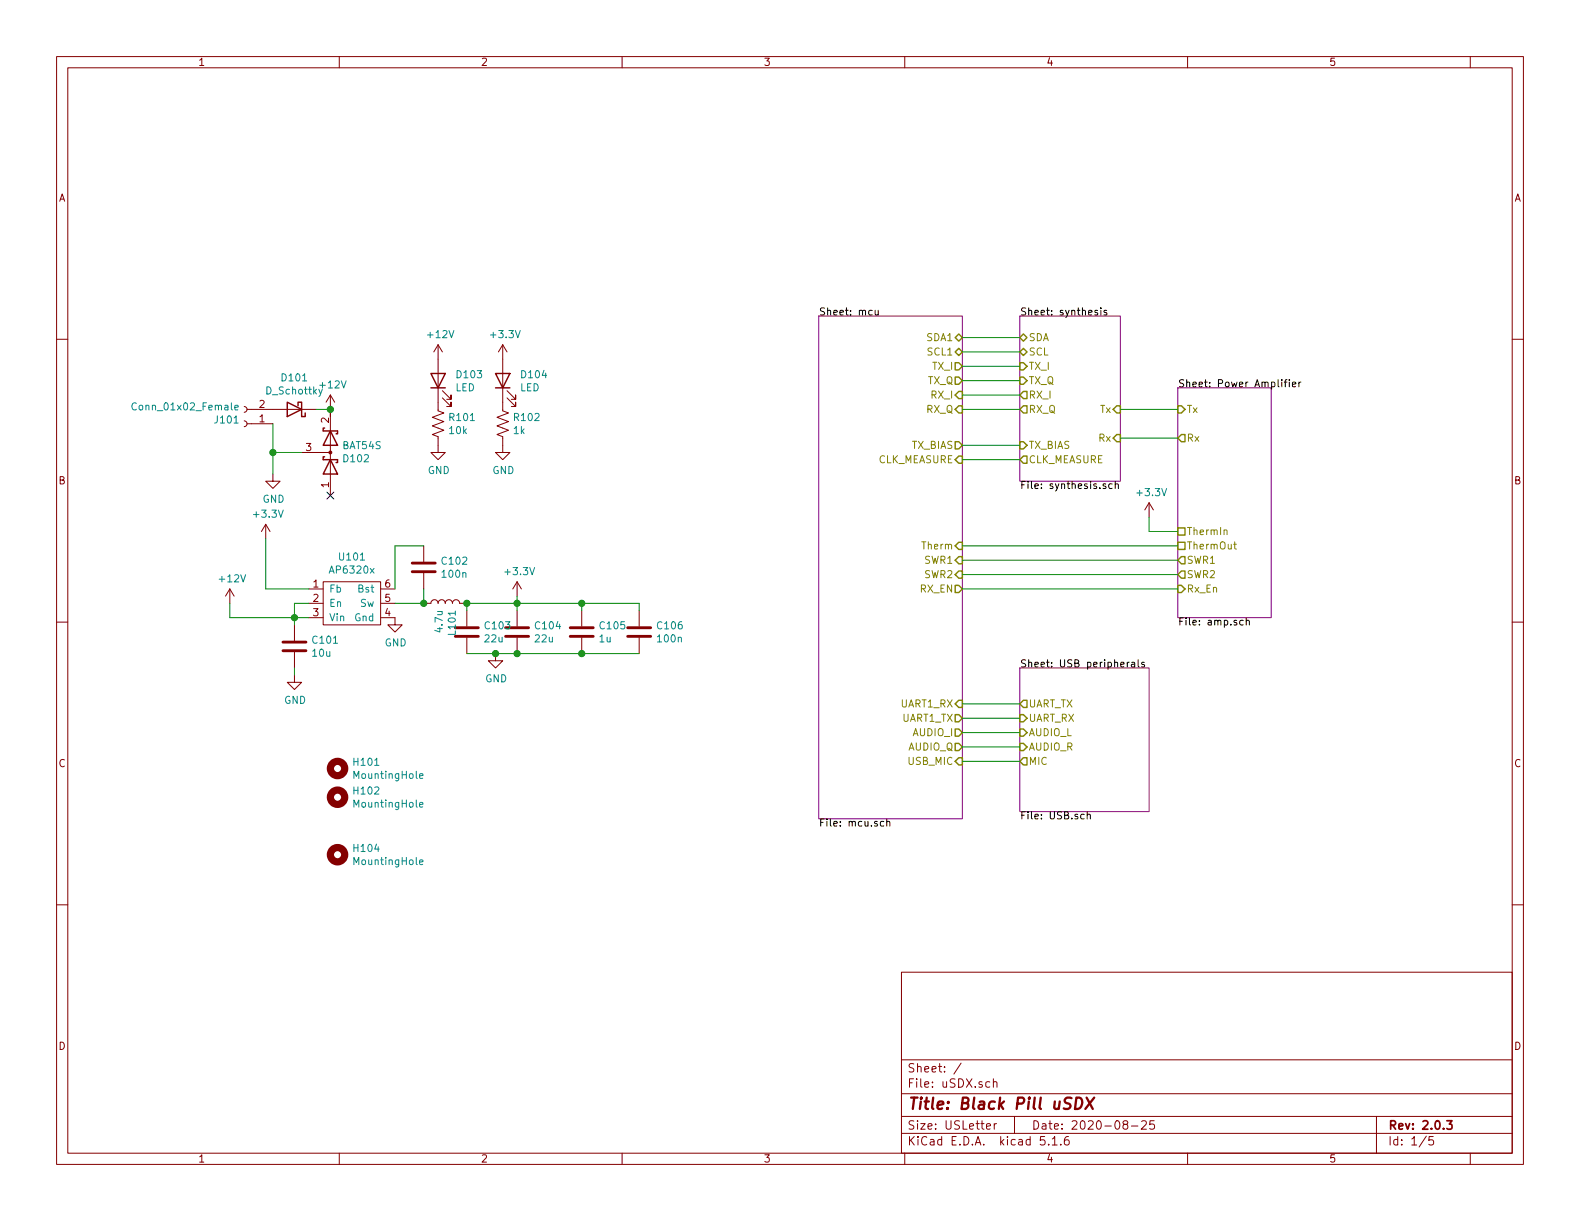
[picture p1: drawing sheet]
EESchema Schematic File Version 4
EELAYER 30 0
EELAYER END
$Descr USLetter 11000 8500
encoding utf-8
Sheet 1 5
Title "Black Pill uSDX"
Date "2020-08-25"
Rev "2.0.3"
Comp ""
Comment1 ""
Comment2 ""
Comment3 ""
Comment4 ""
$EndDescr
Wire Wire Line
	7800 2850 8200 2850
Wire Wire Line
	8200 3050 7800 3050
Wire Wire Line
	6700 3900 8200 3900
Wire Wire Line
	8200 4000 6700 4000
Wire Wire Line
	6700 4100 8200 4100
Wire Wire Line
	7100 2650 6700 2650
Wire Wire Line
	7100 2750 6700 2750
Wire Wire Line
	6700 3100 7100 3100
Wire Wire Line
	6700 2350 7100 2350
Wire Wire Line
	7100 2450 6700 2450
Wire Wire Line
	6700 2550 7100 2550
Wire Wire Line
	7100 2850 6700 2850
Wire Wire Line
	6700 3200 7100 3200
$Comp
L Device:L L?
U 1 1
P 3100 4200
AR Path="/5ED6119E/5F53AB20" Ref="L?"  Part="1" 
AR Path="/5F53AB20" Ref="L101"  Part="1" 
F 0 "L101" H 3057 4154 50  0000 R CNN
F 1 "4.7u" H 3057 4245 50  0000 R CNN
F 2 "Inductors_SMD:L_0805" H 3100 4200 50  0001 C CNN
F 3 "~" H 3100 4200 50  0001 C CNN
	1    3100 4200
	0    -1   -1   0   
$EndComp
$Comp
L power:GND #PWR?
U 1 1
P 2750 4300
AR Path="/5ED6119E/5F53AB26" Ref="#PWR?"  Part="1" 
AR Path="/5F53AB26" Ref="#PWR0107"  Part="1" 
F 0 "#PWR0107" H 2750 4050 50  0001 C CNN
F 1 "GND" H 2755 4127 50  0000 C CNN
F 2 "" H 2750 4300 50  0001 C CNN
F 3 "" H 2750 4300 50  0001 C CNN
	1    2750 4300
	1    0    0    -1  
$EndComp
$Comp
L Device:C C?
U 1 1
P 3250 4400
AR Path="/5ED6119E/5F53AB2C" Ref="C?"  Part="1" 
AR Path="/5F53AB2C" Ref="C103"  Part="1" 
F 0 "C103" H 3365 4446 50  0000 L CNN
F 1 "22u" H 3365 4355 50  0000 L CNN
F 2 "Capacitors_SMD:C_0805" H 3288 4250 50  0001 C CNN
F 3 "~" H 3250 4400 50  0001 C CNN
	1    3250 4400
	1    0    0    -1  
$EndComp
$Comp
L power:GND #PWR?
U 1 1
P 3450 4550
AR Path="/5ED6119E/5F53AB32" Ref="#PWR?"  Part="1" 
AR Path="/5F53AB32" Ref="#PWR0110"  Part="1" 
F 0 "#PWR0110" H 3450 4300 50  0001 C CNN
F 1 "GND" H 3455 4377 50  0000 C CNN
F 2 "" H 3450 4550 50  0001 C CNN
F 3 "" H 3450 4550 50  0001 C CNN
	1    3450 4550
	1    0    0    -1  
$EndComp
$Comp
L power:+3.3V #PWR?
U 1 1
P 3600 4150
AR Path="/5ED6119E/5F53AB38" Ref="#PWR?"  Part="1" 
AR Path="/5F53AB38" Ref="#PWR0113"  Part="1" 
F 0 "#PWR0113" H 3600 4000 50  0001 C CNN
F 1 "+3.3V" H 3615 4323 50  0000 C CNN
F 2 "" H 3600 4150 50  0001 C CNN
F 3 "" H 3600 4150 50  0001 C CNN
	1    3600 4150
	1    0    0    -1  
$EndComp
Wire Wire Line
	2750 4200 2950 4200
$Comp
L Device:C C?
U 1 1
P 2950 3950
AR Path="/5ED6119E/5F53AB3F" Ref="C?"  Part="1" 
AR Path="/5F53AB3F" Ref="C102"  Part="1" 
F 0 "C102" H 2835 3996 50  0000 R CNN
F 1 "100n" H 2835 3905 50  0000 R CNN
F 2 "Capacitors_SMD:C_0805" H 2988 3800 50  0001 C CNN
F 3 "~" H 2950 3950 50  0001 C CNN
	1    2950 3950
	-1   0    0    -1  
$EndComp
$Comp
L power:+3.3V #PWR?
U 1 1
P 1850 3750
AR Path="/5ED6119E/5F53AB45" Ref="#PWR?"  Part="1" 
AR Path="/5F53AB45" Ref="#PWR0102"  Part="1" 
F 0 "#PWR0102" H 1850 3600 50  0001 C CNN
F 1 "+3.3V" H 1865 3923 50  0000 C CNN
F 2 "" H 1850 3750 50  0001 C CNN
F 3 "" H 1850 3750 50  0001 C CNN
	1    1850 3750
	1    0    0    -1  
$EndComp
Wire Wire Line
	3600 4200 3600 4150
Connection ~ 3250 4200
Wire Wire Line
	3250 4200 3250 4250
$Comp
L Device:C C?
U 1 1
P 2050 4500
AR Path="/5ED6119E/5F53AB4E" Ref="C?"  Part="1" 
AR Path="/5F53AB4E" Ref="C101"  Part="1" 
F 0 "C101" H 2165 4546 50  0000 L CNN
F 1 "10u" H 2165 4455 50  0000 L CNN
F 2 "Capacitors_SMD:C_0805" H 2088 4350 50  0001 C CNN
F 3 "~" H 2050 4500 50  0001 C CNN
	1    2050 4500
	1    0    0    -1  
$EndComp
$Comp
L power:GND #PWR?
U 1 1
P 2050 4700
AR Path="/5ED6119E/5F53AB54" Ref="#PWR?"  Part="1" 
AR Path="/5F53AB54" Ref="#PWR0104"  Part="1" 
F 0 "#PWR0104" H 2050 4450 50  0001 C CNN
F 1 "GND" H 2055 4527 50  0000 C CNN
F 2 "" H 2050 4700 50  0001 C CNN
F 3 "" H 2050 4700 50  0001 C CNN
	1    2050 4700
	1    0    0    -1  
$EndComp
Wire Wire Line
	2050 4350 2050 4300
$Comp
L Device:C C?
U 1 1
P 3600 4400
AR Path="/5ED6119E/5F53AB5B" Ref="C?"  Part="1" 
AR Path="/5F53AB5B" Ref="C104"  Part="1" 
F 0 "C104" H 3715 4446 50  0000 L CNN
F 1 "22u" H 3715 4355 50  0000 L CNN
F 2 "Capacitors_SMD:C_0805" H 3638 4250 50  0001 C CNN
F 3 "~" H 3600 4400 50  0001 C CNN
	1    3600 4400
	1    0    0    -1  
$EndComp
Wire Wire Line
	3600 4250 3600 4200
Wire Wire Line
	3600 4550 3450 4550
Connection ~ 3450 4550
Wire Wire Line
	3450 4550 3250 4550
Connection ~ 3600 4200
Wire Wire Line
	3250 4200 3600 4200
$Comp
L Device:C C?
U 1 1
P 4450 4400
AR Path="/5ED6119E/5F53AB67" Ref="C?"  Part="1" 
AR Path="/5F53AB67" Ref="C106"  Part="1" 
F 0 "C106" H 4565 4446 50  0000 L CNN
F 1 "100n" H 4565 4355 50  0000 L CNN
F 2 "Capacitors_SMD:C_0805" H 4488 4250 50  0001 C CNN
F 3 "~" H 4450 4400 50  0001 C CNN
	1    4450 4400
	1    0    0    -1  
$EndComp
Wire Wire Line
	4450 4250 4450 4200
$Comp
L Device:C C?
U 1 1
P 4050 4400
AR Path="/5ED6119E/5F53AB6E" Ref="C?"  Part="1" 
AR Path="/5F53AB6E" Ref="C105"  Part="1" 
F 0 "C105" H 4165 4446 50  0000 L CNN
F 1 "1u" H 4165 4355 50  0000 L CNN
F 2 "Capacitors_SMD:C_0805" H 4088 4250 50  0001 C CNN
F 3 "~" H 4050 4400 50  0001 C CNN
	1    4050 4400
	1    0    0    -1  
$EndComp
Wire Wire Line
	4050 4250 4050 4200
$Comp
L Connector:Conn_01x02_Female J?
U 1 1
P 1700 2950
AR Path="/5ED6119E/5F53AB8B" Ref="J?"  Part="1" 
AR Path="/5F53AB8B" Ref="J101"  Part="1" 
F 0 "J101" H 1728 2926 50  0000 L CNN
F 1 "Conn_01x02_Female" H 1728 2835 50  0000 L CNN
F 2 "Pin_Headers:Pin_Header_Straight_1x02_Pitch2.54mm" H 1700 2950 50  0001 C CNN
F 3 "~" H 1700 2950 50  0001 C CNN
	1    1700 2950
	-1   0    0    1   
$EndComp
$Comp
L power:+12V #PWR?
U 1 1
P 3050 2500
AR Path="/5ED6119E/5F53ABB9" Ref="#PWR?"  Part="1" 
AR Path="/5F53ABB9" Ref="#PWR0108"  Part="1" 
F 0 "#PWR0108" H 3050 2350 50  0001 C CNN
F 1 "+12V" H 3065 2673 50  0000 C CNN
F 2 "" H 3050 2500 50  0001 C CNN
F 3 "" H 3050 2500 50  0001 C CNN
	1    3050 2500
	1    0    0    -1  
$EndComp
$Comp
L power:+12V #PWR?
U 1 1
P 1600 4200
AR Path="/5ED6119E/5F53ABC5" Ref="#PWR?"  Part="1" 
AR Path="/5F53ABC5" Ref="#PWR0101"  Part="1" 
F 0 "#PWR0101" H 1600 4050 50  0001 C CNN
F 1 "+12V" H 1615 4373 50  0000 C CNN
F 2 "" H 1600 4200 50  0001 C CNN
F 3 "" H 1600 4200 50  0001 C CNN
	1    1600 4200
	1    0    0    -1  
$EndComp
Wire Wire Line
	2150 4100 1850 4100
Wire Wire Line
	2050 4700 2050 4650
Wire Wire Line
	2950 3800 2750 3800
Wire Wire Line
	2750 3800 2750 4100
Wire Wire Line
	2950 4100 2950 4200
Connection ~ 2950 4200
$Comp
L Device:D_Schottky D?
U 1 1
P 2050 2850
AR Path="/5ED6119E/5F53ABD8" Ref="D?"  Part="1" 
AR Path="/5F53ABD8" Ref="D101"  Part="1" 
F 0 "D101" H 2050 2633 50  0000 C CNN
F 1 "D_Schottky" H 2050 2724 50  0000 C CNN
F 2 "Diodes_SMD:D_0805" H 2050 2850 50  0001 C CNN
F 3 "~" H 2050 2850 50  0001 C CNN
	1    2050 2850
	-1   0    0    1   
$EndComp
$Comp
L Device:LED D?
U 1 1
P 3050 2650
AR Path="/5ED6119E/5F53ABE4" Ref="D?"  Part="1" 
AR Path="/5F53ABE4" Ref="D103"  Part="1" 
F 0 "D103" V 3089 2532 50  0000 R CNN
F 1 "LED" V 2998 2532 50  0000 R CNN
F 2 "LEDs:LED_0805" H 3050 2650 50  0001 C CNN
F 3 "~" H 3050 2650 50  0001 C CNN
	1    3050 2650
	0    -1   -1   0   
$EndComp
$Comp
L power:GND #PWR?
U 1 1
P 1900 3300
AR Path="/5ED6119E/5F53ABEA" Ref="#PWR?"  Part="1" 
AR Path="/5F53ABEA" Ref="#PWR0103"  Part="1" 
F 0 "#PWR0103" H 1900 3050 50  0001 C CNN
F 1 "GND" H 1905 3127 50  0000 C CNN
F 2 "" H 1900 3300 50  0001 C CNN
F 3 "" H 1900 3300 50  0001 C CNN
	1    1900 3300
	1    0    0    -1  
$EndComp
$Comp
L Device:R_US R?
U 1 1
P 3050 2950
AR Path="/5ED6119E/5F53ABF0" Ref="R?"  Part="1" 
AR Path="/5F53ABF0" Ref="R101"  Part="1" 
F 0 "R101" H 3118 2996 50  0000 L CNN
F 1 "10k" H 3118 2905 50  0000 L CNN
F 2 "Resistors_SMD:R_0805" V 3090 2940 50  0001 C CNN
F 3 "~" H 3050 2950 50  0001 C CNN
	1    3050 2950
	1    0    0    -1  
$EndComp
$Comp
L power:GND #PWR?
U 1 1
P 3050 3100
AR Path="/5ED6119E/5F53ABF6" Ref="#PWR?"  Part="1" 
AR Path="/5F53ABF6" Ref="#PWR0109"  Part="1" 
F 0 "#PWR0109" H 3050 2850 50  0001 C CNN
F 1 "GND" H 3055 2927 50  0000 C CNN
F 2 "" H 3050 3100 50  0001 C CNN
F 3 "" H 3050 3100 50  0001 C CNN
	1    3050 3100
	1    0    0    -1  
$EndComp
$Comp
L power:+12V #PWR?
U 1 1
P 2300 2850
AR Path="/5ED6119E/5F53ABFC" Ref="#PWR?"  Part="1" 
AR Path="/5F53ABFC" Ref="#PWR0106"  Part="1" 
F 0 "#PWR0106" H 2300 2700 50  0001 C CNN
F 1 "+12V" H 2315 3023 50  0000 C CNN
F 2 "" H 2300 2850 50  0001 C CNN
F 3 "" H 2300 2850 50  0001 C CNN
	1    2300 2850
	1    0    0    -1  
$EndComp
Wire Wire Line
	2200 2850 2300 2850
$Comp
L Device:LED D?
U 1 1
P 3500 2650
AR Path="/5ED6119E/5F53AC04" Ref="D?"  Part="1" 
AR Path="/5F53AC04" Ref="D104"  Part="1" 
F 0 "D104" V 3539 2532 50  0000 R CNN
F 1 "LED" V 3448 2532 50  0000 R CNN
F 2 "LEDs:LED_0805" H 3500 2650 50  0001 C CNN
F 3 "~" H 3500 2650 50  0001 C CNN
	1    3500 2650
	0    -1   -1   0   
$EndComp
$Comp
L Device:R_US R?
U 1 1
P 3500 2950
AR Path="/5ED6119E/5F53AC0A" Ref="R?"  Part="1" 
AR Path="/5F53AC0A" Ref="R102"  Part="1" 
F 0 "R102" H 3568 2996 50  0000 L CNN
F 1 "1k" H 3568 2905 50  0000 L CNN
F 2 "Resistors_SMD:R_0805" V 3540 2940 50  0001 C CNN
F 3 "~" H 3500 2950 50  0001 C CNN
	1    3500 2950
	1    0    0    -1  
$EndComp
$Comp
L power:GND #PWR?
U 1 1
P 3500 3100
AR Path="/5ED6119E/5F53AC10" Ref="#PWR?"  Part="1" 
AR Path="/5F53AC10" Ref="#PWR0112"  Part="1" 
F 0 "#PWR0112" H 3500 2850 50  0001 C CNN
F 1 "GND" H 3505 2927 50  0000 C CNN
F 2 "" H 3500 3100 50  0001 C CNN
F 3 "" H 3500 3100 50  0001 C CNN
	1    3500 3100
	1    0    0    -1  
$EndComp
$Comp
L power:+3.3V #PWR?
U 1 1
P 3500 2500
AR Path="/5ED6119E/5F53AC16" Ref="#PWR?"  Part="1" 
AR Path="/5F53AC16" Ref="#PWR0111"  Part="1" 
F 0 "#PWR0111" H 3500 2350 50  0001 C CNN
F 1 "+3.3V" H 3515 2673 50  0000 C CNN
F 2 "" H 3500 2500 50  0001 C CNN
F 3 "" H 3500 2500 50  0001 C CNN
	1    3500 2500
	1    0    0    -1  
$EndComp
Wire Wire Line
	1600 4200 1600 4300
Wire Wire Line
	2150 4300 2050 4300
Connection ~ 2050 4300
Wire Wire Line
	2150 4200 2050 4200
Wire Wire Line
	2050 4200 2050 4300
Wire Wire Line
	1600 4300 2050 4300
Wire Wire Line
	6700 5300 7100 5300
Wire Wire Line
	7100 5200 6700 5200
Wire Wire Line
	6700 5100 7100 5100
Wire Wire Line
	7100 5000 6700 5000
Wire Wire Line
	6700 4900 7100 4900
Wire Wire Line
	3600 4200 4050 4200
Connection ~ 4050 4200
Wire Wire Line
	3600 4550 4050 4550
Connection ~ 3600 4550
Connection ~ 4050 4550
Wire Wire Line
	4050 4550 4450 4550
Wire Wire Line
	4050 4200 4450 4200
Connection ~ 2300 2850
$Comp
L uSDX:AP6320x U101
U 1 1
P 2450 4200
F 0 "U101" H 2450 4525 50  0000 C CNN
F 1 "AP6320x" H 2450 4434 50  0000 C CNN
F 2 "TO_SOT_Packages_SMD:SOT-23-6" H 2450 4450 50  0001 C CNN
F 3 "" H 2425 4200 50  0001 C CNN
	1    2450 4200
	1    0    0    -1  
$EndComp
Wire Wire Line
	1850 3750 1850 4100
Wire Wire Line
	8000 3600 8000 3700
Wire Wire Line
	8000 3700 8200 3700
Wire Wire Line
	6700 3800 8200 3800
$Comp
L power:+3.3V #PWR0114
U 1 1
P 8000 3600
F 0 "#PWR0114" H 8000 3450 50  0001 C CNN
F 1 "+3.3V" H 8015 3773 50  0000 C CNN
F 2 "" H 8000 3600 50  0001 C CNN
F 3 "" H 8000 3600 50  0001 C CNN
	1    8000 3600
	1    0    0    -1  
$EndComp
$Sheet
S 5700 2200 1000 3500
U 5ED6119E
F0 "mcu" 50
F1 "mcu.sch" 50
F2 "CLK_MEASURE" I R 6700 3200 50 
F3 "TX_BIAS" O R 6700 3100 50 
F4 "SWR1" I R 6700 3900 50 
F5 "SWR2" I R 6700 4000 50 
F6 "RX_EN" O R 6700 4100 50 
F7 "SDA1" T R 6700 2350 50 
F8 "SCL1" T R 6700 2450 50 
F9 "TX_Q" O R 6700 2650 50 
F10 "TX_I" O R 6700 2550 50 
F11 "RX_I" I R 6700 2750 50 
F12 "RX_Q" I R 6700 2850 50 
F13 "UART1_RX" I R 6700 4900 50 
F14 "UART1_TX" O R 6700 5000 50 
F15 "AUDIO_I" O R 6700 5100 50 
F16 "AUDIO_Q" O R 6700 5200 50 
F17 "USB_MIC" I R 6700 5300 50 
F18 "Therm" I R 6700 3800 50 
$EndSheet
$Sheet
S 7100 2200 700  1150
U 5F5D026F
F0 "synthesis" 50
F1 "synthesis.sch" 50
F2 "Tx" I R 7800 2850 50 
F3 "Rx" I R 7800 3050 50 
F4 "TX_Q" I L 7100 2650 50 
F5 "RX_I" O L 7100 2750 50 
F6 "TX_BIAS" I L 7100 3100 50 
F7 "TX_I" I L 7100 2550 50 
F8 "RX_Q" O L 7100 2850 50 
F9 "CLK_MEASURE" O L 7100 3200 50 
F10 "SCL" T L 7100 2450 50 
F11 "SDA" T L 7100 2350 50 
$EndSheet
$Sheet
S 8200 2700 650  1600
U 5EE4CC2E
F0 "Power Amplifier" 50
F1 "amp.sch" 50
F2 "Tx" I L 8200 2850 50 
F3 "Rx" O L 8200 3050 50 
F4 "Rx_En" I L 8200 4100 50 
F5 "SWR1" O L 8200 3900 50 
F6 "SWR2" O L 8200 4000 50 
F7 "ThermIn" U L 8200 3700 50 
F8 "ThermOut" U L 8200 3800 50 
$EndSheet
$Sheet
S 7100 4650 900  1000
U 5F55631E
F0 "USB peripherals" 50
F1 "USB.sch" 50
F2 "UART_RX" I L 7100 5000 50 
F3 "UART_TX" O L 7100 4900 50 
F4 "AUDIO_L" I L 7100 5100 50 
F5 "AUDIO_R" I L 7100 5200 50 
F6 "MIC" O L 7100 5300 50 
$EndSheet
Wire Wire Line
	1900 2950 1900 3150
Wire Wire Line
	1900 3150 2100 3150
Connection ~ 1900 3150
Wire Wire Line
	1900 3300 1900 3150
$Comp
L Mechanical:MountingHole H101
U 1 1
P 2350 5350
F 0 "H101" H 2450 5396 50  0000 L CNN
F 1 "MountingHole" H 2450 5305 50  0000 L CNN
F 2 "Mounting_Holes:MountingHole_4.3mm_M4" H 2350 5350 50  0001 C CNN
F 3 "~" H 2350 5350 50  0001 C CNN
	1    2350 5350
	1    0    0    -1  
$EndComp
$Comp
L Mechanical:MountingHole H102
U 1 1
P 2350 5550
F 0 "H102" H 2450 5596 50  0000 L CNN
F 1 "MountingHole" H 2450 5505 50  0000 L CNN
F 2 "Mounting_Holes:MountingHole_4.3mm_M4" H 2350 5550 50  0001 C CNN
F 3 "~" H 2350 5550 50  0001 C CNN
	1    2350 5550
	1    0    0    -1  
$EndComp
$Comp
L Mechanical:MountingHole H104
U 1 1
P 2350 5950
F 0 "H104" H 2450 5996 50  0000 L CNN
F 1 "MountingHole" H 2450 5905 50  0000 L CNN
F 2 "Mounting_Holes:MountingHole_4.3mm_M4" H 2350 5950 50  0001 C CNN
F 3 "~" H 2350 5950 50  0001 C CNN
	1    2350 5950
	1    0    0    -1  
$EndComp
$Comp
L Device:D_Schottky_x2_Serial_AKC D?
U 1 1
P 2300 3150
AR Path="/5ED6119E/5F88352B" Ref="D?"  Part="1" 
AR Path="/5EE4CC2E/5F88352B" Ref="D?"  Part="1" 
AR Path="/5F88352B" Ref="D102"  Part="1" 
F 0 "D102" V 2254 3230 50  0000 L CNN
F 1 "BAT54S" V 2345 3230 50  0000 L CNN
F 2 "TO_SOT_Packages_SMD:SOT-23" H 2300 3150 50  0001 C CNN
F 3 "~" H 2300 3150 50  0001 C CNN
	1    2300 3150
	0    1    -1   0   
$EndComp
NoConn ~ 2300 3450
$EndSCHEMATC
